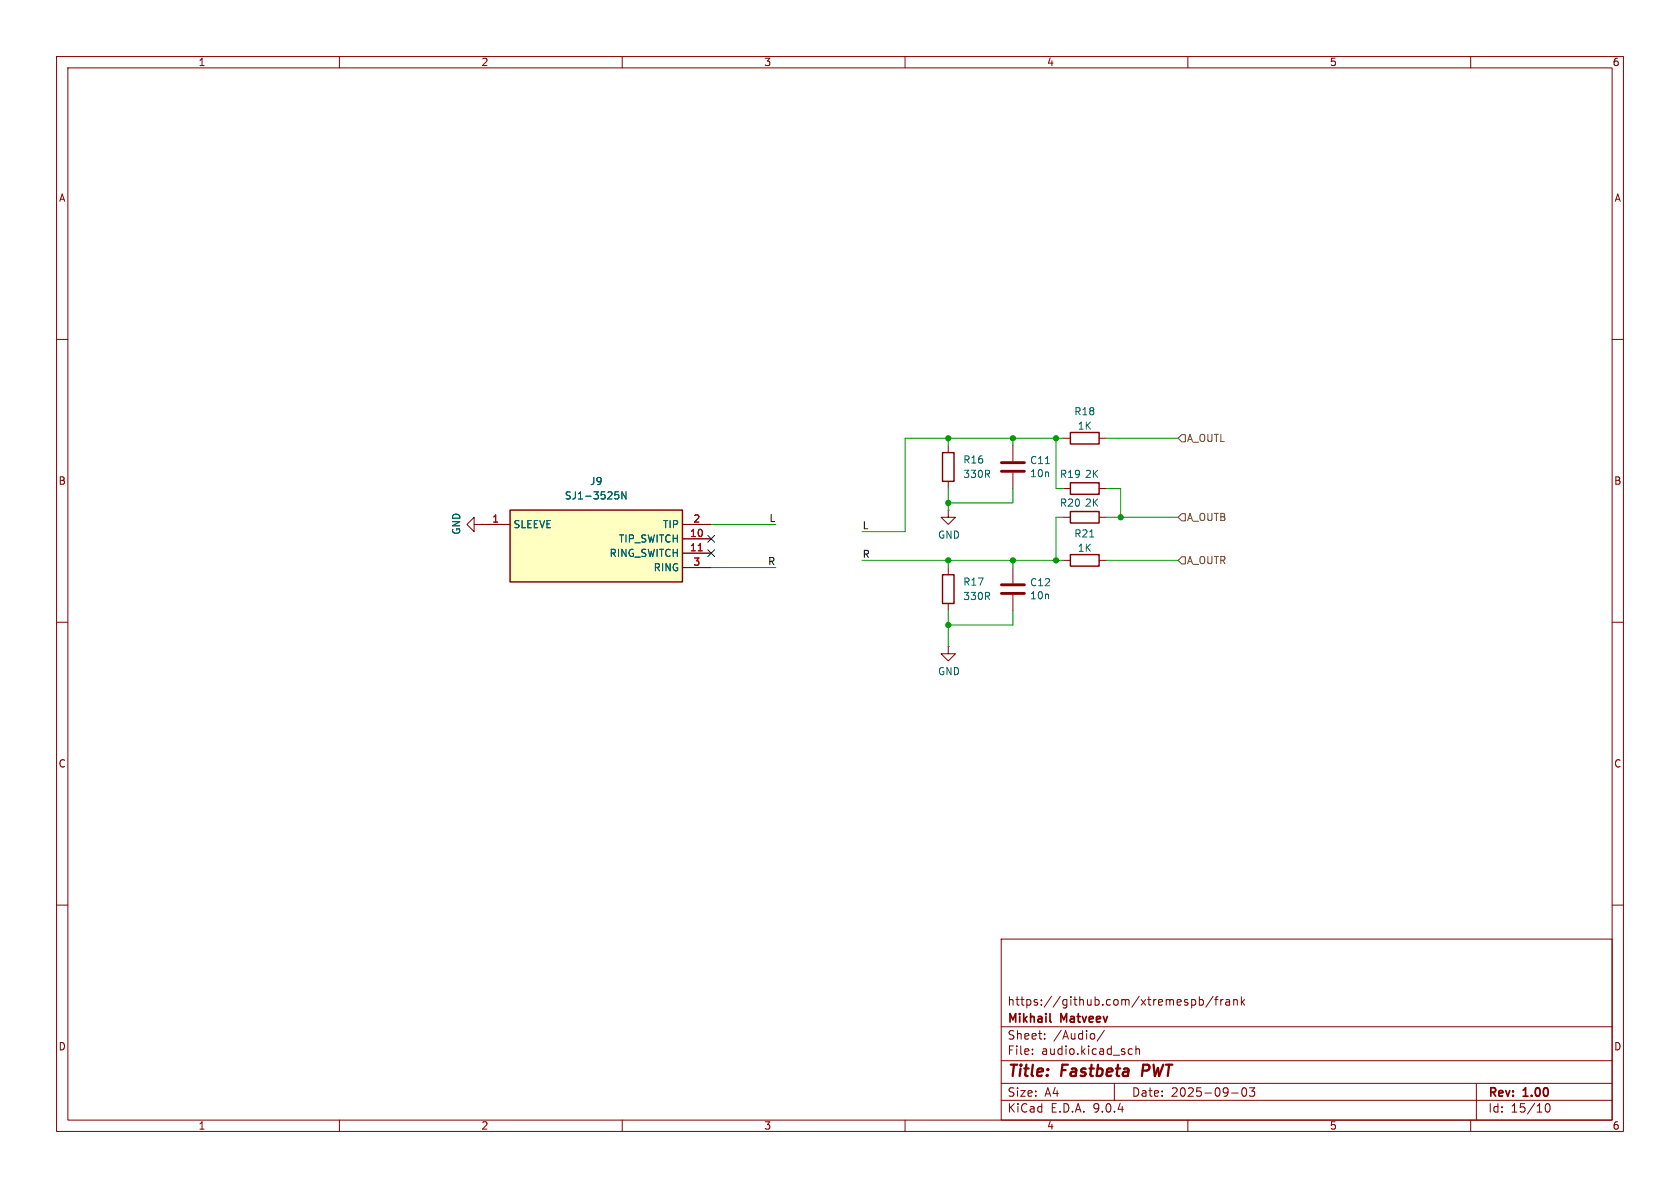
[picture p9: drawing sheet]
<svg xmlns="http://www.w3.org/2000/svg" width="297mm" height="210mm" viewBox="0 0 297 210" stroke-linecap="round" stroke-linejoin="round" font-family="sans-serif">
<g fill="none" stroke="#840000" stroke-width=".18">
<path d="M10 10h277v190h-277zM12 12h273v186h-273zM60 10v2M110 10v2M160 10v2M210 10v2M260 10v2M10 60h2M285 60h2M188 99.1h1.2M194.3 99.1h1.3M10 110h2"/>
<path d="M285 110h2M10 160h2M177 166h108v32h-108zM210.7 176.8l.4-.1 .3 .3v.4l-.2 .2h-.5M212 176.8l.5-.1 .2 .3v.4l-.1 .2h-.6M212 176.2v1.5M214.5 176.1l-1.3 2M214.7 176.7h.6M215.3 176.2l-.3 .2v1.3M215.8 176.7v1M216.2 176.7l-.2 .1-.2 .2M216.7 176.8h.6l.1 .9"/>
<path d="M217.4 177.1h-.5a.29 .29 0 0 0-.2 .3 .29 .29 0 0 0 .2 .3l.5-.1M218.1 176.8l.2-.1 .4 .1v.9M218.1 176.7v1M219.5 176.2v1.5M219.6 177.1l.4 .6M220 176.7l-.5 .6M285 160h2M60 198v2M110 198v2M160 198v2M177 194.5h108M177 191.5h108"/>
<path d="M177 187.5h108M177 181.5h108M182.5 186.3v.1M182.5 185.5v.1M184.7 183.6v.1M184.7 182.8v.1M193.5 182.8v.8M195.2 182.1l-1.2 2M197 191.5v3M199.6 186.3h.6M199.6 185.5h.6M200.8 185.5l.2-.1 .4 .1 .1 .9"/>
<path d="M200.8 184.9v1.5M210 198v2M217.7 193.2h1.2M219.7 192.4l.2-.1a.81 .81 0 0 1 .6 .6 .81 .81 0 0 1-.3 .8l-.2 .1a.81 .81 0 0 1-.3-1.4zM220.9 192.3h.9l-.5 .6 .4 .1v.7l-.2 .1h-.4l-.2-.1M260 198v2M261 191.5v6.5M273.3 195.2l.2-.1a.81 .81 0 0 1 .6 .6 .81 .81 0 0 1-.3 .8l-.1 .1a.81 .81 0 0 1-.4-1.4z"/>
</g>
<path d="M202.1 188.2l-.2 2" fill="none" stroke="#840000" stroke-width=".4"/>
<path d="M185.6 180.5l.2 .2" fill="none" stroke="#840000" stroke-width=".3"/>
<path d="M189.2 98h5.1v2.1h-5.1z" fill="none" stroke="#840000" stroke-width=".25"/>
<path d="M192.6 94.9h.8" fill="none" stroke="#006464" stroke-width=".18"/>
<path d="M90.2 90.2h30.4v12.7h-30.4z" fill="#ffffc2"/>
<path d="M189.2 76.5h5.1v2h-5.1zM90.2 90.2h30.4v12.7h-30.4zM166.6 80h2.1v5.1h-2.1zM189.2 85.3h5.1v2.1h-5.1zM189.2 90.4h5.1v2.1h-5.1zM166.6 101.6h2.1v5.1h-2.1z" fill="none" stroke="#840000" stroke-width=".25"/>
<g fill="none" stroke="#840000" stroke-width=".18">
<path d="M167.6 78.7v1.3M179.1 78.7v2.8M188 77.5h1.2M194.3 77.5h1.3M83.8 92.7v1.3l-1.3-1.3 1.3-1.3v1.3h1.3M85.1 92.7h.1M85.1 92.7h5.1M120.6 92.7h5.1M120.6 95.3h5.1M120.6 97.8h5.1M167.6 90.2v1.2h1.3l-1.3 1.3-1.2-1.3h1.2M167.6 90.2h.1"/>
<path d="M167.6 85.1v1.3M179.1 83.6v2.8M188 86.4h1.2M188 91.4h1.2M194.3 86.4h1.3M194.3 91.4h1.3M120.6 100.3h5.1M167.6 114.3v1.3h1.3l-1.3 1.2-1.2-1.2h1.2M167.6 114.3h.1M167.6 100.3v1.3M167.6 106.7v1.3M179.1 100.3v2.8"/>
<path d="M179.1 105.2v2.8"/>
</g>
<path d="M123.4 97.4h.8" fill="none" stroke="#a90000" stroke-width=".18"/>
<path d="M108.7 86.9h.6M108.9 87.4h.3l.2 .3-.1 .4-.4 .1M110.7 86.9v1.3l-.8-1.3v1.3M184.8 82h.7" fill="none" stroke="#006464" stroke-width=".18"/>
<path d="M177 81.8h4.1M177 83.3h4.1M177 103.4h4.1M177 104.9h4.1" fill="none" stroke="#840000" stroke-width=".51"/>
<path d="M208.9 76.8h.6v1.3h-.6l-.6-.6zM208.9 98.4h.6v1.3h-.6l-.6-.6zM208.9 90.8h.6v1.3h-.6l-.6-.7z" fill="none" stroke="#725600" stroke-width=".18"/>
<g fill="none" stroke="#009600" stroke-width=".18">
<path d="M167.6 77.5v1.2M179.1 77.5v1.2M186.7 77.5v8.9h1.3M188 77.5h-28v16.5h-7.6M195.6 77.5h12.7M125.7 92.7h11.5M152.4 99.1h35.6M167.6 86.4v3.8M167.6 99.1v1.2M179.1 86.4v2.5h-11.5M179.1 99.1v1.2M188 91.4h-1.3v7.7"/>
<path d="M195.6 99.1h12.7M195.6 86.4h2.5v5M195.6 91.4h12.7M125.7 100.3h11.5M167.6 108v6.3M179.1 108v2.5h-11.5"/>
</g>
<path d="M125.1 97.2l1.2 1.2M125.1 94.6l1.2 1.3M126.3 97.2l-1.2 1.2M126.3 94.6l-1.2 1.3" fill="none" stroke="#000084" stroke-width=".18"/>
<g fill="#009600" stroke="#009600" stroke-width=".18">
<circle cx="179.1" cy="99.1" r=".46"/>
<circle cx="186.7" cy="99.1" r=".46"/>
<circle cx="186.7" cy="77.5" r=".46"/>
<circle cx="179.1" cy="77.5" r=".46"/>
<circle cx="198.1" cy="91.4" r=".46"/>
<circle cx="167.6" cy="88.9" r=".46"/>
<circle cx="167.6" cy="99.1" r=".46"/>
<circle cx="167.6" cy="77.5" r=".46"/>
<circle cx="167.6" cy="110.5" r=".46"/>
</g>
<g font-size="2.8" fill="#840000">
<text x="178" y="190.9">Title:</text>
<text x="187.7" y="190.9">Fastbeta</text>
<text x="202.7" y="190.9">PWT</text>
</g>
<g font-size="2.1" fill="#840000">
<text x="178" y="178">https://github.com/xtremespb/frank</text>
<text x="178" y="184">Sheet:</text>
<text x="178" y="181.2">Mikhail</text>
<text x="186.2" y="184">/Audio/</text>
<text x="187.6" y="181.2">Matveev</text>
<text x="178" y="186.7">File:</text>
<text x="184.1" y="186.7">audio.kicad_sch</text>
<text x="178" y="196.9">KiCad</text>
<text x="178" y="194.1">Size:</text>
<text x="184.7" y="194.1">A4</text>
<text x="185.7" y="196.9">E.D.A.</text>
<text x="193.3" y="196.9">9.0.4</text>
<text x="200" y="194.1">Date:</text>
<text x="207" y="194.1">2025-09-03</text>
<text x="263" y="194.3">Rev:</text>
<text x="263" y="196.9">Id:</text>
<text x="267.1" y="196.9">15/10</text>
<text x="269.4" y="194.3">1.00</text>
</g>
<g font-size="1.8" fill="#840000">
<text x="35" y="11.9">1</text>
<text x="85" y="11.9">2</text>
<text x="135" y="11.9">3</text>
<text x="185" y="11.9">4</text>
<text x="235" y="11.9">5</text>
<text x="285" y="11.9">6</text>
<text x="10.3" y="35.9">A</text>
<text x="285.3" y="35.9">A</text>
<text x="10.3" y="85.9">B</text>
<text x="285.3" y="85.9">B</text>
<text x="10.3" y="135.9">C</text>
<text x="285.3" y="135.9">C</text>
<text x="10.3" y="185.9">D</text>
<text x="285.3" y="185.9">D</text>
<text x="35" y="199.9">1</text>
<text x="85" y="199.9">2</text>
<text x="135" y="199.9">3</text>
<text x="185" y="199.9">4</text>
<text x="235" y="199.9">5</text>
<text x="285" y="199.9">6</text>
</g>
<g font-size="1.8" fill="#006464">
<text x="189.8" y="73.6">R18</text>
<text x="190.4" y="76.2">1K</text>
<text x="170.2" y="82.1">R16</text>
<text x="182" y="82.2">C11</text>
<text x="99.7" y="88.5">SJ1-3525N</text>
<text x="104.2" y="86">J9</text>
<text x="170.2" y="84.7">330R</text>
<text x="182" y="84.6">10n</text>
<text x="187.3" y="84.7">R19</text>
<text x="187.3" y="89.8">R20</text>
<text x="191.7" y="84.7">2K</text>
<text x="191.7" y="89.8">2K</text>
<text x="81.6" y="94.6" transform="rotate(-90 81.6 94.6)">GND</text>
<text x="90.7" y="93.6">SLEEVE</text>
<text x="117.1" y="93.6">TIP</text>
<text x="165.7" y="95.4">GND</text>
<text x="189.8" y="95.2">R21</text>
<text x="107.7" y="98.7">RING_SWITCH</text>
<text x="109.3" y="96.1">TIP_SWITCH</text>
<text x="115.5" y="101.2">RING</text>
<text x="190.4" y="97.7">1K</text>
<text x="170.2" y="106.3">330R</text>
<text x="170.2" y="103.7">R17</text>
<text x="182" y="103.8">C12</text>
<text x="182" y="106.1">10n</text>
<text x="165.7" y="119.6">GND</text>
</g>
<g font-size="1.8" fill="#725600">
<text x="209.7" y="78.3">A_OUTL</text>
<text x="209.7" y="92.3">A_OUTB</text>
<text x="209.7" y="99.9">A_OUTR</text>
</g>
<g font-size="1.8" fill="#a90000">
<text x="86.9" y="92.5">1</text>
<text x="121.9" y="95">10</text>
<text x="122.5" y="92.5">2</text>
<text x="121.9" y="97.5">11</text>
<text x="122.5" y="100.1">3</text>
</g>
<g font-size="1.8" fill="#0f0f0f">
<text x="135.9" y="92.4">L</text>
<text x="152.4" y="93.6">L</text>
<text x="135.7" y="100">R</text>
<text x="152.4" y="98.7">R</text>
</g>
</svg>
